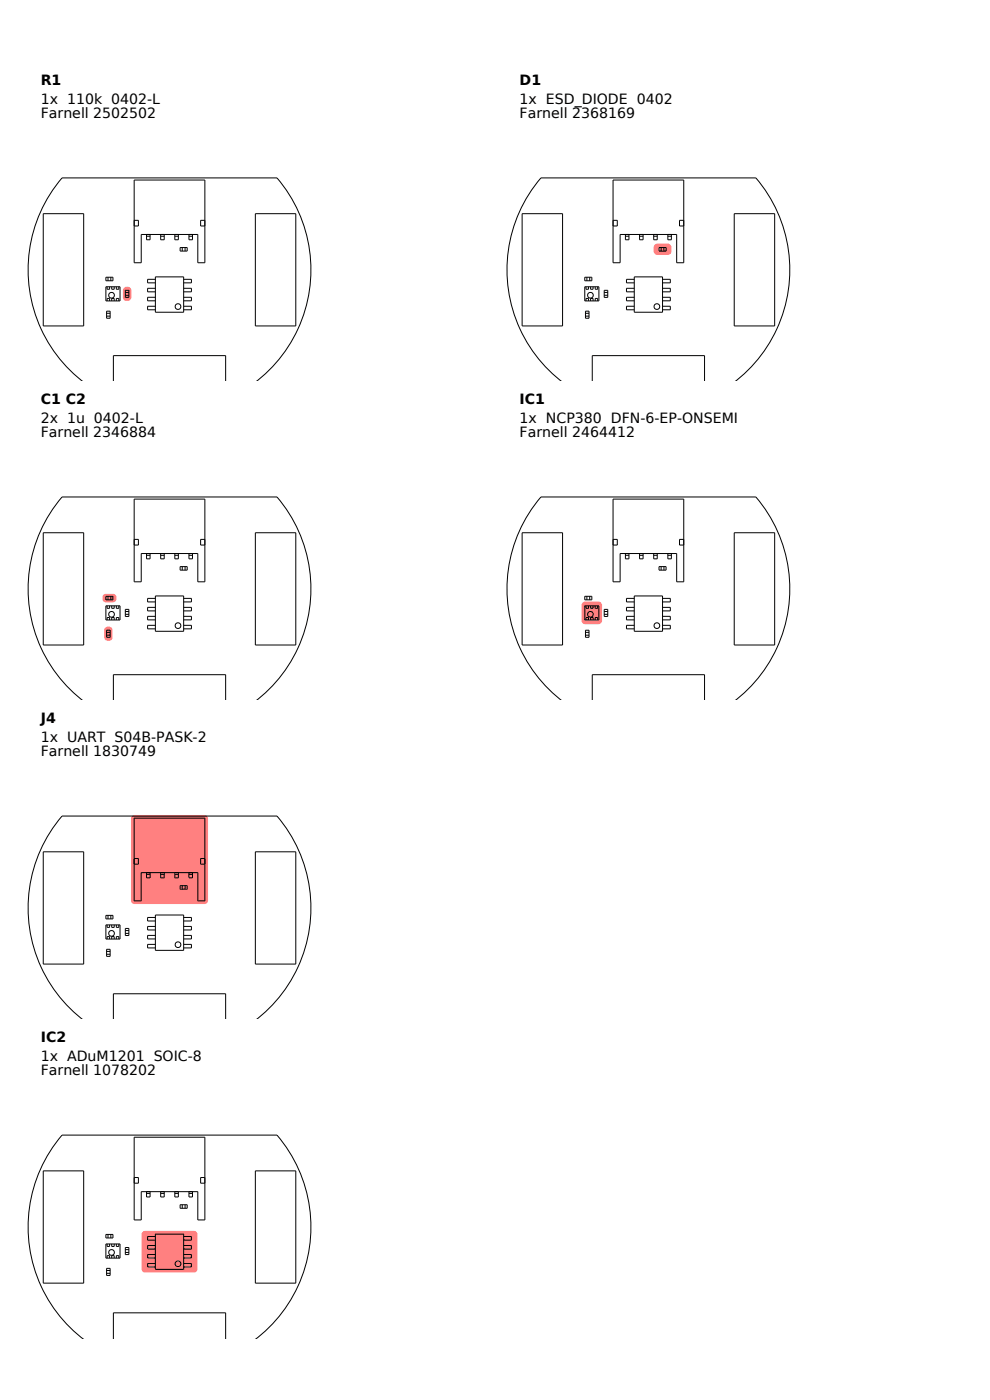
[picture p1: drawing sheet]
<svg xmlns="http://www.w3.org/2000/svg" width="210mm" height="297mm" viewBox="0 0 210 297" stroke-linecap="round" stroke-linejoin="round" font-family="sans-serif">
<path d="M26.3 61.1l.5-.3a.83 .83 0 0 1 1.1 .8v1.5a.91 .91 0 0 1-.9 .8 .91 .91 0 0 1-.9-.8v-1.5z" fill="#ff8080"/>
<g fill="none" stroke="#000" stroke-width=".21">
<path d="M28.5 38.2h15v17.5h-1.5v-6h-12v6h-1.5zM9.2 45.3h8.6v23.9h-8.6zM22.5 58.8h1.5v.8h-1.5zM22.9 58.8v.8M23.5 58.8v.8M28.5 46.7h.9v1.2h-.9M31.1 49.7v1.2h.7v-1.2M31.1 50.1h.7M33 58.7h6v7.5h-6zM33 59.3h-1.7v.7h1.7M34.1 49.7v1.2h.7v-1.2M34.1 50.1h.7"/>
<path d="M37.1 49.7v1.2h.7v-1.2M37.1 50.1h.7M38.2 52.5h1.5v.8h-1.5zM38.7 52.5v.8M39 59.3h1.6v.7h-1.6M39.3 52.5v.8M40.1 49.7v1.2h.7v-1.2M40.1 50.1h.7M43.5 46.7h-.9v1.2h.9M54.2 45.3h8.6v23.9h-8.6zM22.5 60.8h3v3h-3zM22.6 66h.8v1.5h-.8z"/>
<path d="M22.6 66.5h.8M22.6 67.1h.8M22.7 60.8v.6h.6v-.6M22.7 63.8v-.5h.6v.5M23.7 63.8v-.5h.5v.5M23.7 60.8v.6h.5v-.6M24.7 63.8v-.5h.5v.5M24.7 60.8v.6h.5v-.6M26.6 61.6h.7v1.5h-.7zM26.6 62.6h.7M26.6 62h.7M33 65h-1.7v.7h1.7"/>
<path d="M33 63.1h-1.7v.7h1.7M33 61.2h-1.7v.7h1.7M39 65h1.6v.7h-1.6M39 61.2h1.6v.7h-1.6M39 63.1h1.6v.7h-1.6M17.4 80.8a30 30 0 0 1-4.2-43.1h45.6a30 30 0 0 1-4.3 43.1M24.1 80.8v-5.3h23.8v5.3"/>
<circle cx="23.7" cy="62.7" r=".6"/>
<circle cx="37.8" cy="65" r=".6"/>
</g>
<g fill="#ff8080">
<path d="M21.9 126.2l.6-.2h1.5a.91 .91 0 0 1 .7 .9 .91 .91 0 0 1-.7 .9h-1.5a.92 .92 0 0 1-.8-.6 .92 .92 0 0 1 .2-1z"/>
<path d="M22.3 133.2l.5-.2a.83 .83 0 0 1 1.1 .7v1.5a.91 .91 0 0 1-.9 .8 .91 .91 0 0 1-.9-.8v-1.5z"/>
</g>
<g fill="none" stroke="#000" stroke-width=".21">
<path d="M9.2 113h8.6v23.9h-8.6zM28.5 105.9h15v17.5h-1.5v-6h-12v6h-1.5zM28.5 114.4h.9v1.2h-.9M31.1 117.4v1.2h.7v-1.2M31.1 117.8h.7M34.1 117.4v1.2h.7v-1.2M34.1 117.8h.7M37.1 117.4v1.2h.7v-1.2M37.1 117.8h.7M40.1 117.4v1.2h.7v-1.2M40.1 117.8h.7M43.5 114.4h-.9v1.2h.9"/>
<path d="M54.2 113h8.6v23.9h-8.6zM22.5 128.5h3v3h-3zM22.5 126.5h1.5v.8h-1.5zM22.6 133.7h.8v1.5h-.8zM22.6 134.2h.8M22.6 134.8h.8M22.7 128.5v.6h.6v-.6M22.7 131.5v-.5h.6v.5M22.9 126.5v.8M23.5 126.5v.8M23.7 131.5v-.5h.5v.5M23.7 128.5v.6h.5v-.6"/>
<path d="M24.7 131.5v-.5h.5v.5M24.7 128.5v.6h.5v-.6M26.6 129.3h.7v1.5h-.7zM26.6 130.3h.7M26.6 129.7h.7M33 126.4h6v7.5h-6zM33 132.7h-1.7v.7h1.7M33 130.8h-1.7v.7h1.7M33 128.9h-1.7v.7h1.7M33 127h-1.7v.7h1.7M38.2 120.2h1.5v.8h-1.5zM38.7 120.2v.8"/>
<path d="M39 132.7h1.6v.7h-1.6M39 127h1.6v.7h-1.6M39 128.9h1.6v.7h-1.6M39 130.8h1.6v.7h-1.6M39.3 120.2v.8M17.4 148.5a30 30 0 0 1-4.2-43.1h45.6a30 30 0 0 1-4.3 43.1M24.1 148.5v-5.3h23.8v5.3"/>
<circle cx="23.7" cy="130.3" r=".6"/>
<circle cx="37.8" cy="132.7" r=".6"/>
</g>
<path d="M28 173.1l.5-.2h14.9a.75 .75 0 0 1 .7 .8v17.4a.75 .75 0 0 1-.7 .7h-14.9a.75 .75 0 0 1-.7-.7v-17.4z" fill="#ff8080"/>
<g fill="none" stroke="#000" stroke-width=".21">
<path d="M28.5 173.6h15v17.5h-1.5v-6h-12v6h-1.5zM9.2 180.7h8.6v23.8h-8.6zM22.5 194.2h1.5v.8h-1.5zM22.5 196.2h3v3h-3zM22.7 196.2v.6h.6v-.6M22.7 199.2v-.5h.6v.5M22.9 194.2v.8M23.5 194.2v.8M23.7 199.2v-.5h.5v.5M23.7 196.2v.6h.5v-.6M24.7 199.2v-.5h.5v.5M24.7 196.2v.6h.5v-.6"/>
<path d="M26.6 197h.7v1.5h-.7zM26.6 198h.7M26.6 197.4h.7M28.5 182.1h.9v1.2h-.9M31.1 185.1v1.2h.7v-1.2M31.1 185.5h.7M33 194.1h6v7.5h-6zM33 198.5h-1.7v.7h1.7M33 196.6h-1.7v.7h1.7M33 194.7h-1.7v.7h1.7M34.1 185.1v1.2h.7v-1.2M34.1 185.5h.7"/>
<path d="M37.1 185.1v1.2h.7v-1.2M37.1 185.5h.7M38.2 187.9h1.5v.8h-1.5zM38.7 187.9v.8M39 194.7h1.6v.7h-1.6M39 196.6h1.6v.7h-1.6M39 198.5h1.6v.7h-1.6M39.3 187.9v.8M40.1 185.1v1.2h.7v-1.2M40.1 185.5h.7M43.5 182.1h-.9v1.2h.9M54.2 180.7h8.6v23.8h-8.6z"/>
<path d="M17.4 216.2a30 30 0 0 1-4.2-43.1h45.6a30 30 0 0 1-4.3 43.1M22.6 201.4h.8v1.5h-.8zM22.6 201.9h.8M22.6 202.5h.8M24.1 216.2v-5.4h23.8v5.4M33 200.4h-1.7v.7h1.7M39 200.4h1.6v.7h-1.6"/>
<circle cx="23.7" cy="198" r=".6"/>
<circle cx="37.8" cy="200.4" r=".6"/>
</g>
<path d="M30.3 261.4l.5-.2h10.3a.75 .75 0 0 1 .8 .7v7.4a.75 .75 0 0 1-.8 .7h-10.3a.75 .75 0 0 1-.8-.7v-7.4z" fill="#ff8080"/>
<g fill="none" stroke="#000" stroke-width=".21">
<path d="M9.2 248.4h8.6v23.8h-8.6zM28.5 241.3h15v17.5h-1.5v-6h-12v6h-1.5zM28.5 249.8h.9v1.2h-.9M31.1 252.8v1.2h.7v-1.2M31.1 253.2h.7M34.1 252.8v1.2h.7v-1.2M34.1 253.2h.7M37.1 252.8v1.2h.7v-1.2M37.1 253.2h.7M38.2 255.6h1.5v.8h-1.5zM38.7 255.6v.8M39.3 255.6v.8"/>
<path d="M40.1 252.8v1.2h.7v-1.2M40.1 253.2h.7M43.5 249.8h-.9v1.2h.9M54.2 248.4h8.6v23.8h-8.6zM22.5 263.9h3v3h-3zM22.5 261.9h1.5v.8h-1.5zM22.6 269.1h.8v1.5h-.8zM22.6 269.6h.8M22.6 270.2h.8M22.7 263.9v.6h.6v-.6M22.7 266.9v-.5h.6v.5M22.9 261.9v.8"/>
<path d="M23.5 261.9v.8M23.7 266.9v-.5h.5v.5M23.7 263.9v.6h.5v-.6M24.7 266.9v-.5h.5v.5M24.7 263.9v.6h.5v-.6M26.6 264.7h.7v1.5h-.7zM26.6 265.7h.7M26.6 265.1h.7M33 261.8h6v7.5h-6zM33 268.1h-1.7v.7h1.7M33 266.2h-1.7v.7h1.7M33 264.3h-1.7v.7h1.7"/>
<path d="M33 262.4h-1.7v.7h1.7M39 268.1h1.6v.7h-1.6M39 262.4h1.6v.7h-1.6M39 264.3h1.6v.7h-1.6M39 266.2h1.6v.7h-1.6M17.4 283.9a30 30 0 0 1-4.2-43.1h45.6a30 30 0 0 1-4.3 43.1M24.1 283.9v-5.4h23.8v5.4"/>
<circle cx="23.7" cy="265.7" r=".6"/>
<circle cx="37.8" cy="268.1" r=".6"/>
</g>
<path d="M138.9 51.9l.5-.2h2.3a.75 .75 0 0 1 .7 .7v.9a.75 .75 0 0 1-.7 .8h-2.3a.75 .75 0 0 1-.7-.8v-.9z" fill="#ff8080"/>
<g fill="none" stroke="#000" stroke-width=".21">
<path d="M130.1 38.2h15v17.5h-1.5v-6h-12v6h-1.5zM110.8 45.3h8.5v23.9h-8.5zM124.1 58.8h1.5v.8h-1.5zM124.5 58.8v.8M125.1 58.8v.8M130.1 46.7h.9v1.2h-.9M132.7 49.7v1.2h.7v-1.2M132.7 50.1h.7M134.6 58.7h6v7.5h-6zM134.6 59.3h-1.7v.7h1.7M135.7 49.7v1.2h.7v-1.2M135.7 50.1h.7"/>
<path d="M138.7 49.7v1.2h.7v-1.2M138.7 50.1h.7M139.8 52.5h1.5v.8h-1.5zM140.3 52.5v.8M140.6 59.3h1.6v.7h-1.6M140.9 52.5v.8M141.7 49.7v1.2h.7v-1.2M141.7 50.1h.7M145.1 46.7h-.9v1.2h.9M155.8 45.3h8.5v23.9h-8.5zM124.1 60.8h3v3h-3zM124.2 66h.8v1.5h-.8z"/>
<path d="M124.2 66.5h.8M124.2 67.1h.8M124.3 60.8v.6h.5v-.6M124.3 63.8v-.5h.5v.5M125.3 63.8v-.5h.5v.5M125.3 60.8v.6h.5v-.6M126.3 63.8v-.5h.5v.5M126.3 60.8v.6h.5v-.6M128.2 61.6h.7v1.5h-.7zM128.2 62.6h.7M128.2 62h.7M134.6 65h-1.7v.7h1.7"/>
<path d="M134.6 63.1h-1.7v.7h1.7M134.6 61.2h-1.7v.7h1.7M140.6 65h1.6v.7h-1.6M140.6 61.2h1.6v.7h-1.6M140.6 63.1h1.6v.7h-1.6M119 80.8a30 30 0 0 1-4.2-43.1h45.6a30 30 0 0 1-4.3 43.1M125.6 80.8v-5.3h23.9v5.3"/>
<circle cx="125.3" cy="62.7" r=".6"/>
<circle cx="139.4" cy="65" r=".6"/>
</g>
<path d="M123.6 127.9l.5-.3h2.9a.75 .75 0 0 1 .7 .8v3.3a.75 .75 0 0 1-.7 .7h-2.9a.75 .75 0 0 1-.7-.7v-3.3z" fill="#ff8080"/>
<g fill="none" stroke="#000" stroke-width=".21">
<path d="M110.8 113h8.5v23.9h-8.5zM130.1 105.9h15v17.5h-1.5v-6h-12v6h-1.5zM130.1 114.4h.9v1.2h-.9M132.7 117.4v1.2h.7v-1.2M132.7 117.8h.7M135.7 117.4v1.2h.7v-1.2M135.7 117.8h.7M138.7 117.4v1.2h.7v-1.2M138.7 117.8h.7M141.7 117.4v1.2h.7v-1.2M141.7 117.8h.7M145.1 114.4h-.9v1.2h.9"/>
<path d="M155.8 113h8.5v23.9h-8.5zM124.1 128.5h3v3h-3zM124.1 126.5h1.5v.8h-1.5zM124.2 133.7h.8v1.5h-.8zM124.2 134.2h.8M124.2 134.8h.8M124.3 128.5v.6h.5v-.6M124.3 131.5v-.5h.5v.5M124.5 126.5v.8M125.1 126.5v.8M125.3 131.5v-.5h.5v.5M125.3 128.5v.6h.5v-.6"/>
<path d="M126.3 131.5v-.5h.5v.5M126.3 128.5v.6h.5v-.6M128.2 129.3h.7v1.5h-.7zM128.2 130.3h.7M128.2 129.7h.7M134.6 126.4h6v7.5h-6zM134.6 132.7h-1.7v.7h1.7M134.6 130.8h-1.7v.7h1.7M134.6 128.9h-1.7v.7h1.7M134.6 127h-1.7v.7h1.7M139.8 120.2h1.5v.8h-1.5zM140.3 120.2v.8"/>
<path d="M140.6 132.7h1.6v.7h-1.6M140.6 127h1.6v.7h-1.6M140.6 128.9h1.6v.7h-1.6M140.6 130.8h1.6v.7h-1.6M140.9 120.2v.8M119 148.5a30 30 0 0 1-4.2-43.1h45.6a30 30 0 0 1-4.3 43.1M125.6 148.5v-5.3h23.9v5.3"/>
<circle cx="125.3" cy="130.3" r=".6"/>
<circle cx="139.4" cy="132.7" r=".6"/>
</g>
<g font-size="3">
<text x="8.6" y="18.1">R1</text>
<text x="8.6" y="22.1">1x 110k 0402-L</text>
<text x="110.2" y="18.1">D1</text>
<text x="110.2" y="22.1">1x ESD_DIODE 0402</text>
<text x="8.6" y="25.1">Farnell 2502502</text>
<text x="110.2" y="25.1">Farnell 2368169</text>
<text x="8.6" y="85.8">C1 C2</text>
<text x="8.6" y="89.8">2x 1u 0402-L</text>
<text x="110.2" y="85.8">IC1</text>
<text x="110.2" y="89.8">1x NCP380 DFN-6-EP-ONSEMI</text>
<text x="8.6" y="92.8">Farnell 2346884</text>
<text x="110.2" y="92.8">Farnell 2464412</text>
<text x="8.6" y="153.5">J4</text>
<text x="8.6" y="157.5">1x UART S04B-PASK-2</text>
<text x="8.6" y="160.5">Farnell 1830749</text>
<text x="8.6" y="221.2">IC2</text>
<text x="8.6" y="225.2">1x ADuM1201 SOIC-8</text>
<text x="8.6" y="228.2">Farnell 1078202</text>
</g>
</svg>
